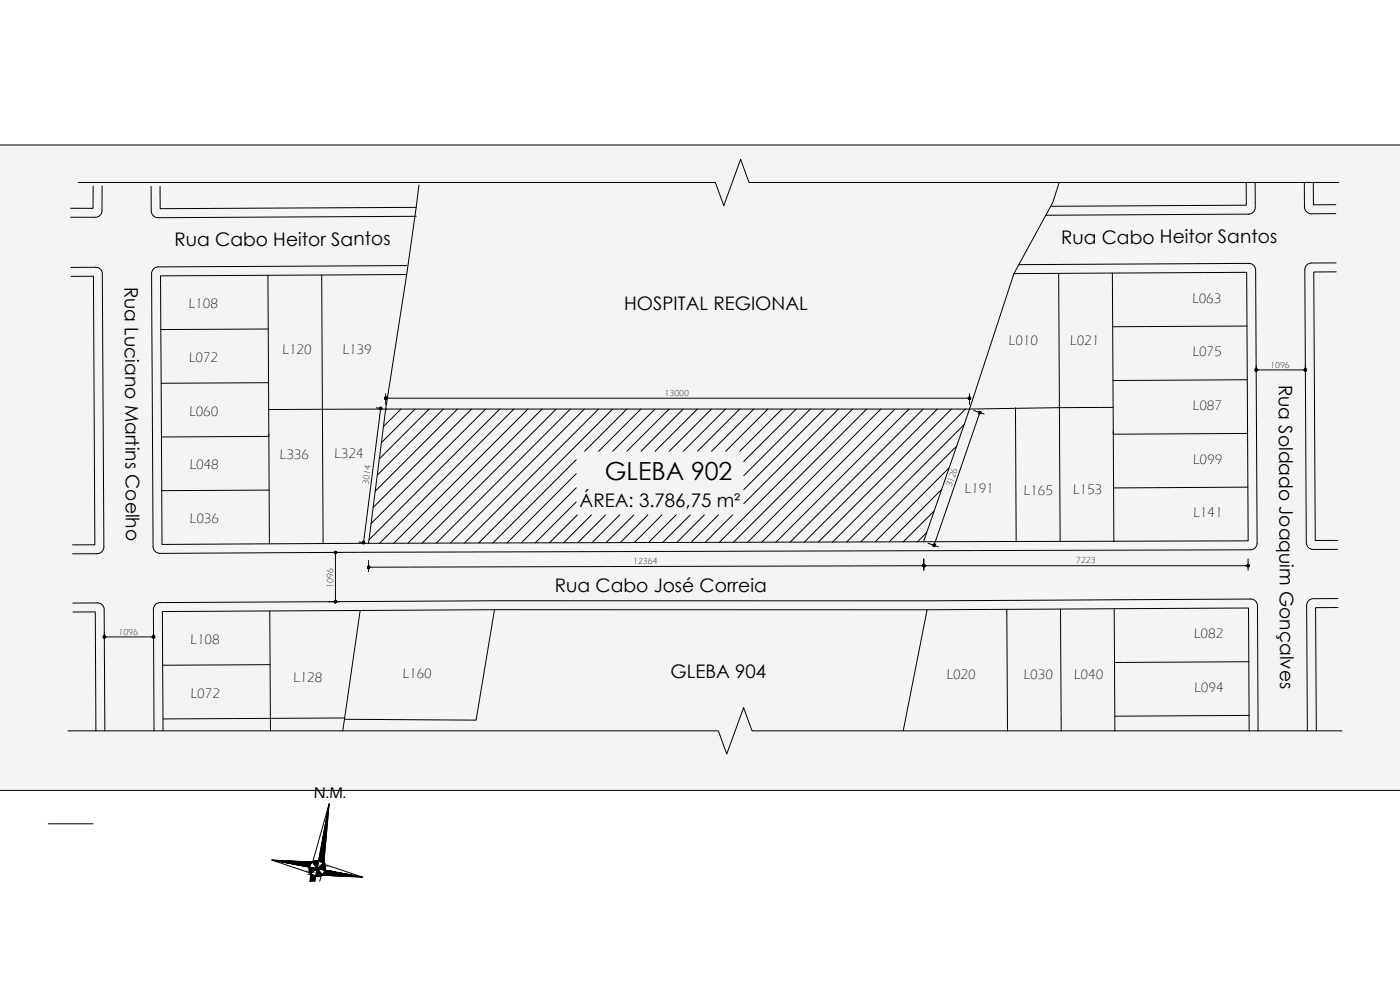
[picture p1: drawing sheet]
<svg xmlns="http://www.w3.org/2000/svg" width="841mm" height="594mm" viewBox="0 0 841 594" stroke-linecap="round" stroke-linejoin="round" font-family="sans-serif">
<!-- layer: 0.4 -->
<g fill="#f8f3ec" stroke="#f8f3ec" stroke-width=".6">
<path d="M0 475h841v-13zM0 98l841 364-841 13z"/>
<path d="M0 98l841 364v-375zM0 87h841l-841 11z"/>
</g>
<g fill="none" stroke="#000" stroke-width=".6">
<path d="M0 87h841M56 112v13h-14M61 112v15a4 4 0 0 1-4 4l-15-1M91 112v15a4 4 0 0 0 4 4l155-1M96 112v13h154M252 111l-8 54-12 81h-71M636 110l-4 12-23 42M749 110v13l-118 1M754 110v15a4 4 0 0 1-4 4h-122M784 110v14a4 4 0 0 0 4 4M789 110v13h13M802 128h-14"/>
<path d="M612 159l138-1a4 4 0 0 1 4 4l1 164-1 3-2 1-656 2a4 4 0 0 1-4-4l-1-164a4 4 0 0 1 4-4h149M803 158h-15a4 4 0 0 0-4 4l1 164a4 4 0 0 0 4 4h15M43 166h13l1 161h-13M57 160a4 4 0 0 1 5 5M57 161h-14M61 165l1 164a4 4 0 0 1-4 4h-14M161 165l1 97h-65M193 165l1 161M244 165l-148 1 1 161 124-1M636 164l1 162M668 164l1 161M803 163h-14l1 162h14"/>
<path d="M161 198h-64M749 196h-81M161 230h-64M749 228l-80 1M610 245v81M669 245l-87 1 27-82h140l1 161h-195M162 261v66M749 260l-80 1M162 294l-65 1M750 293h-81M804 360h-15a4 4 0 0 0-4 4v75M44 362h15a4 4 0 0 1 4 4v73"/>
<path d="M44 368h13l1 71M162 367v72M216 367l-9 65M297 366l-199 1v72M557 366l193-1v74M605 366v73M637 366v73M669 366l1 73M804 365h-14l1 74M162 399l-64 1M750 397l-80 1M93 439l-1-73a4 4 0 0 1 4-4l201-1h260l194-1a4 4 0 0 1 4 4l1 75"/>
<path d="M206 439l1-7 79 1 11-67h260l-14 73M207 431l-109 1M750 430h-80M0 475h841"/>
</g>
<!-- layer: 0.6 -->
<g fill="none" stroke="#000" stroke-width=".6">
<path d="M755 220v3M784 220v3M232 236v7M232 239h350M582 236v7M755 222h29M226 245h3M229 246l-11 79M232 246h350l-27 79-334 1zM232 246h.1M241 246l-11 10M249 246l-20 20"/>
<path d="M258 246l-30 30M266 246l-39 39M275 246l-50 49M283 246l-59 59M292 246l-69 69M300 246l-78 78M309 246l-81 80M317 246l-80 80M326 246l-81 80M334 246l-80 80M343 246l-81 80M351 246l-80 80"/>
<path d="M360 246l-81 80M368 246l-80 80M377 246l-26 25M385 246l-25 25M393 246l-25 25M402 246l-25 25M410 246l-25 25M419 246l-25 25M427 246l-25 25M436 246l-25 25M444 246l-25 25M453 246l-26 25"/>
<path d="M461 246l-25 25M470 246l-26 25M478 246l-31 31M487 246l-40 40M495 246l-48 48M504 246l-57 57M512 246l-80 80M521 246l-80 80M529 246l-80 80M538 246l-80 80M546 246l-80 80M555 246l-80 80"/>
<path d="M563 246l-80 80M572 246l-80 80M579 255l-70 71M580 246l-80 80M585 247l6 2M588 248l-27 79M346 276l-50 50M575 268l-58 58M346 285l-41 41M346 293l-33 33M566 294l-32 31M570 281l-44 45"/>
<path d="M346 302l-24 24M347 309l-17 17M355 309l-16 17M364 309l-17 17M372 309l-16 17M381 309l-17 17M389 309l-16 17M398 309l-17 17M406 309l-16 17M415 309l-17 17M423 309l-16 17M432 309l-17 17"/>
<path d="M440 309l-16 17M557 320l-6 5M561 307l-18 18M197 332h7M202 333v28M216 326h3M221 337v6M554 340l-332 1M555 336v6M556 340h193M557 326l7 2M750 336v6"/>
<path d="M63 380v3M92 380v3M197 361h7M63 383h29"/>
</g>
<!-- layer: CONTORNO TERRENO -->
<path d="M47 110h383l5 14 10-28 5 14h354M41 439h391l5 14 10-28 5 14h354" fill="none" stroke="#000" stroke-width=".6"/>
<!-- layer: 0.6 -->
<g fill="#000" stroke="#000" stroke-width=".6">
<path d="M589 247v1zM218 325v1zM750 340v1z"/>
<path d="M231 239h1zM231 240l1-1zM232 239l-1 1z"/>
<path d="M232 239v1zM232 239v1zM232 239v1z"/>
<path d="M231 239h1zM231 239h1zM231 239h1z"/>
<path d="M582 240v-1zM582 239v1z"/>
<path d="M582 239l1 1zM582 239l1 1zM582 239l1 1z"/>
<path d="M582 239h1zM583 239h-1z"/>
<path d="M754 222h1zM754 223l1-1zM755 222v1z"/>
<path d="M755 222v1zM755 222v1zM755 222v1z"/>
<path d="M754 222h1zM754 222h1zM754 222h1z"/>
<path d="M784 223v-1zM784 222v1z"/>
<path d="M784 222v1zM784 222l1 1zM784 222l1 1z"/>
<path d="M784 222h1zM785 222h-1z"/>
<path d="M228 245h1zM228 246l1-1zM229 245l-1 1z"/>
<path d="M229 245v1zM229 245v1zM229 245v1z"/>
<path d="M228 245h1zM228 245h1zM228 245h1z"/>
<path d="M588 248h1zM588 248h1zM588 248h1z"/>
<path d="M589 248v1zM589 248v1z"/>
<path d="M588 247l1 1zM588 247l1 1zM588 247l1 1z"/>
<path d="M201 332h1zM201 332h1zM202 332h-1z"/>
<path d="M201 331l1 1zM201 331l1 1zM201 332h1z"/>
<path d="M202 331v1zM202 331v1z"/>
<path d="M218 326l1 1zM218 326l1 1zM218 326h1z"/>
<path d="M218 326h1zM219 325l-1 1zM218 325v1z"/>
<path d="M554 340h1zM554 340h1zM555 340v1z"/>
<path d="M554 340h1zM554 340h1zM555 340v1z"/>
<path d="M555 339v1zM555 339v1zM554 339l1 1z"/>
<path d="M555 339v1zM555 339v1zM554 339l1 1z"/>
<path d="M555 340l1-1zM555 339v1zM555 339v1z"/>
<path d="M555 340h1zM555 339v1zM555 339v1z"/>
<path d="M560 327l1 1zM560 328h1z"/>
<path d="M561 328h1zM561 328h1z"/>
<path d="M561 327v1zM561 327v1zM561 327v1z"/>
<path d="M561 328l1-1zM561 328l1-1zM561 327v1z"/>
<path d="M749 340h1zM749 340h1zM750 340v1z"/>
<path d="M749 339l1 1zM749 339l1 1zM749 339l1 1z"/>
<path d="M750 340v-1zM750 339v1zM750 339v1z"/>
<path d="M221 341h1zM221 341h1zM221 341h1z"/>
<path d="M221 340v1zM221 340v1zM221 340v1z"/>
<path d="M221 341h1zM222 340l-1 1zM221 340v1z"/>
<path d="M555 340v1zM555 340h1zM555 340h1z"/>
<path d="M555 340v1zM555 340h1z"/>
<path d="M201 361h1zM201 362l1-1zM202 361v1z"/>
<path d="M202 361v1zM202 361v1zM202 361v1z"/>
<path d="M201 361h1zM201 361h1zM201 361h1z"/>
<path d="M62 383h1zM62 383h1zM63 383h-1z"/>
<path d="M62 382l1 1zM62 382l1 1zM62 382l1 1z"/>
<path d="M63 383v-1zM63 382v1zM63 382v1z"/>
<path d="M92 382v1zM92 382v1zM92 382v1z"/>
<path d="M92 383h1zM92 383h1zM92 383h1z"/>
<path d="M92 383l1-1zM93 382l-1 1zM92 382v1z"/>
</g>
<!-- layer: 2 -->
<g fill="#000" stroke="#000" stroke-width=".6">
<path d="M198 483l-3 34h-4zM163 517h9zM190 517h1zM194 519h1zM182 520h4zM186 524h2zM190 527h1zM193 522l2 1zM193 522h2zM193 526h18h5zM195 523h2h-2z"/>
<path d="M166 517l22 1zM166 517l22 1h-18z"/>
<path d="M180 520h6zM180 520h6z"/>
<path d="M178 519h8zM178 519l8 1z"/>
<path d="M176 519h11zM176 519h10z"/>
<path d="M174 519h13zM174 519h13z"/>
<path d="M172 518h15zM172 518l15 1z"/>
<path d="M171 518h16zM171 518h16z"/>
<path d="M170 518h18zM170 518h17z"/>
<path d="M190 517h1zM190 517h1z"/>
<path d="M190 517h1zM190 517h1z"/>
<path d="M188 518l3 4v-4zM188 518l3 4z"/>
<path d="M190 517h1zM190 517h1z"/>
<path d="M188 518h3zM188 518h3z"/>
<path d="M189 517h2zM189 517h2z"/>
<path d="M189 517h2zM188 518h3z"/>
<path d="M190 517h1zM189 517h2z"/>
<path d="M189 517h2zM189 517h2z"/>
<path d="M194 518v1zM194 518v1z"/>
<path d="M193 518h2zM193 518h2z"/>
<path d="M194 518h1zM194 518h1z"/>
<path d="M193 517l2 1zM193 517l2 1z"/>
<path d="M193 518h2zM193 518h2z"/>
<path d="M191 517h4zM191 517h4z"/>
<path d="M192 517h3zM192 517h3z"/>
<path d="M192 517h3zM192 517h3z"/>
<path d="M194 519l1 1zM193 520h2z"/>
<path d="M191 517h4zM191 517h4h-4z"/>
<path d="M193 520h2zM193 520h2z"/>
<path d="M182 520h4zM184 520h2v1z"/>
<path d="M186 524h1zM186 524h1z"/>
<path d="M186 521h2zM186 521h2z"/>
<path d="M187 525l1 1zM187 525l1 1z"/>
<path d="M187 526h1zM187 526h1z"/>
<path d="M186 521l4 1zM186 521l4 1h-4z"/>
<path d="M187 526h1zM187 526h1z"/>
<path d="M186 523h2zM186 523l2 1z"/>
<path d="M187 526h2zM187 526h2z"/>
<path d="M186 523h2h1zM186 523h2h-2z"/>
<path d="M187 526h2zM187 526h2z"/>
<path d="M186 529h3l1-3zM187 526h3l-4 3z"/>
<path d="M187 526h3zM187 526h3z"/>
<path d="M186 523h3zM186 523h3h-3z"/>
<path d="M186 522h4zM186 522l3 1z"/>
<path d="M190 527h1zM190 527h1z"/>
<path d="M186 522h5zM186 522h5z"/>
<path d="M186 522h4zM186 522h4z"/>
<path d="M186 522h5zM186 522h4z"/>
<path d="M190 522l3 4zM190 522l3 4h-3z"/>
<path d="M190 526h1zM190 526l1 1z"/>
<path d="M190 526h1zM190 526h1z"/>
<path d="M190 526h2zM190 526h1z"/>
<path d="M190 526h2zM190 526h2z"/>
<path d="M190 526h2zM190 526h2z"/>
<path d="M190 526h3zM190 526h2z"/>
<path d="M190 526h3zM190 526h3z"/>
<path d="M193 526h23zM209 526l9 1z"/>
<path d="M193 520l2 1zM192 521l1-1 2 1z"/>
<path d="M192 521h3zM192 521h3z"/>
<path d="M192 521h3zM191 521h1h3z"/>
<path d="M191 521l4 1zM191 522h4z"/>
<path d="M191 522h4zM191 522h4z"/>
<path d="M191 522h4zM191 522h4z"/>
<path d="M191 522h4zM191 522h4z"/>
<path d="M195 523h4zM195 523h4h-4z"/>
<path d="M195 523l7 1zM195 523l7 1h-7z"/>
<path d="M195 524h8zM195 524h8h-8z"/>
<path d="M195 524l10 1zM195 524l10 1h-11z"/>
<path d="M194 525h13zM194 525h13h-13z"/>
<path d="M194 525h15zM194 525h15z"/>
<path d="M194 525h16zM194 525h16z"/>
<path d="M194 525l17 1zM193 526h18z"/>
</g>
<g fill="none" stroke="#000" stroke-width=".6">
<path d="M198 483l-9 46M163 517l55 10M188 518l3 4-4 2-24-7 25 1 10-35-4 36 24 8M194 519l-3 3 3 3M187 524l-1 5M218 527l-25-1-1 3"/>
<circle cx="191" cy="522" r="5"/>
</g>
<!-- layer: 0.2 -->
<path d="M29 495h27" fill="none" stroke="#000" stroke-width=".6"/>
<text font-size="15" x="363" y="288">GLEBA 902</text>
<g font-size="11.2">
<text x="105" y="148">Rua Cabo Heitor Santos</text>
<text x="637" y="147">Rua Cabo Heitor Santos</text>
<text x="75" y="172" transform="rotate(90 75 172)">Rua Luciano Martins Coelho</text>
<text x="375" y="186">HOSPITAL REGIONAL</text>
<text x="768" y="231" transform="rotate(90 768 231)">Rua Soldado Joaquim Gonçalves</text>
<text x="348" y="305">ÁREA: 3.786,75 m²</text>
<text x="333" y="355">Rua Cabo José Correia</text>
<text x="403" y="408">GLEBA 904</text>
</g>
<text font-size="9.5" x="189" y="479">N.M.</text>
<g font-size="8.5">
<text x="113" y="185">L108</text>
<text x="716" y="182">L063</text>
<text x="606" y="207">L010</text>
<text x="643" y="207">L021</text>
<text x="170" y="213">L120</text>
<text x="206" y="212">L139</text>
<text x="716" y="214">L075</text>
<text x="114" y="217">L072</text>
<text x="114" y="250">L060</text>
<text x="717" y="246">L087</text>
<text x="168" y="276">L336</text>
<text x="201" y="275">L324</text>
<text x="114" y="282">L048</text>
<text x="717" y="279">L099</text>
<text x="580" y="296">L191</text>
<text x="615" y="297">L165</text>
<text x="645" y="297">L153</text>
<text x="717" y="311">L141</text>
<text x="114" y="314">L036</text>
<text x="717" y="383">L082</text>
<text x="115" y="387">L108</text>
<text x="242" y="408">L160</text>
<text x="176" y="409">L128</text>
<text x="569" y="408">L020</text>
<text x="615" y="408">L030</text>
<text x="645" y="408">L040</text>
<text x="115" y="419">L072</text>
<text x="718" y="416">L094</text>
</g>
<g font-size="5.5">
<text x="763" y="221">1096</text>
<text x="399" y="238">13000</text>
<text x="221" y="291" transform="rotate(-83 221 291)">3014</text>
<text x="572" y="293" transform="rotate(-71 572 293)">3126</text>
<text x="380" y="339">12364</text>
<text x="646" y="338">7223</text>
<text x="200" y="353" transform="rotate(-90 200 353)">1096</text>
<text x="71" y="381">1096</text>
</g>
</svg>
